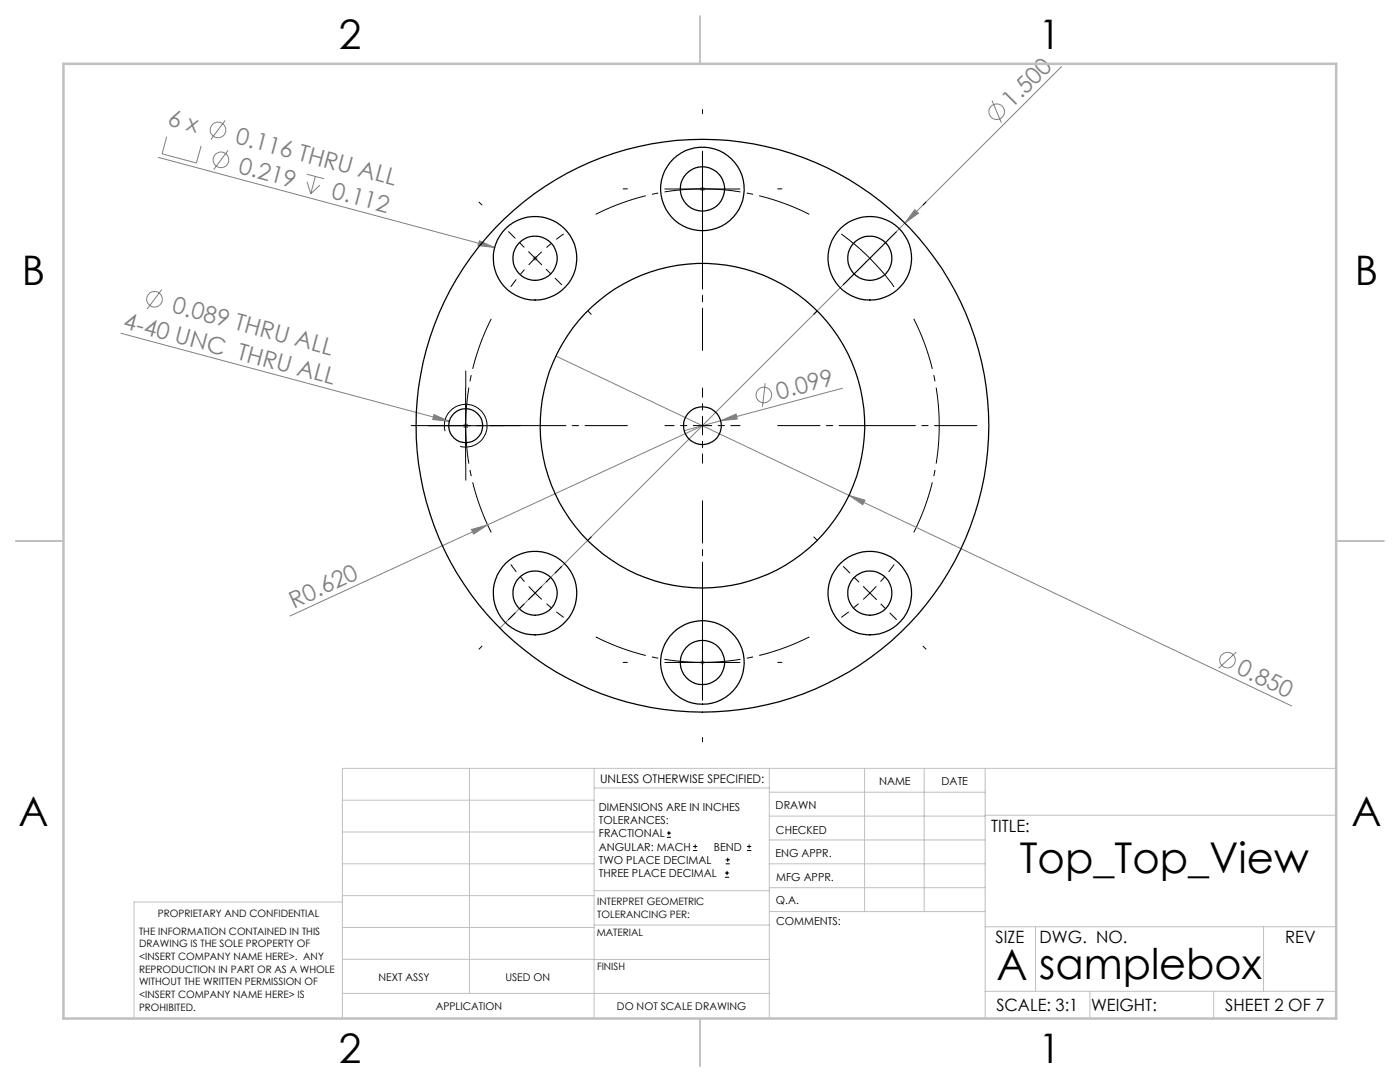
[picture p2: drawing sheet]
<svg xmlns="http://www.w3.org/2000/svg" width="279mm" height="216mm" viewBox="0 0 279 216" stroke-linecap="round" stroke-linejoin="round" font-family="sans-serif">
<g fill="none" stroke="#808080" stroke-width=".2">
<path d="M211.8 13.3l-31.2 31.2M31.6 31.4l67.1 18M33.3 27.3l-1 3.4 6.9 1.8 .9-3.4M44.9 24l-2.8 3.8M45.5 30l-2.8 3.8M61.2 34.7l3.5 1M61.3 36.3l.7 2.4M62.9 35.2l-.9 3.5M63.9 36.9l-1.9 1.8M139.7 37.7h1M139.8 37.4l.7 .7M140.2 37.2v1"/>
<path d="M140.5 37.4l-.7 .7M198 20.1l1.8 4.4M32.3 57.8l-2.9 3.8M95.7 48l3 1.4-3.3-.4zM106.3 51.5h1M106.4 51.2l.7 .7M106.8 51v1M107.1 51.2l-.7 .7M180.6 44.5l-80.8 80.8M182.6 41.8l.7 .7-2.7 2zM24.1 66.5l65.6 17.6M110.9 71l58.5 27.8"/>
<path d="M152.7 76.4l-.5 4.8M168.1 77.5l-24.3 6.5M86.6 82.7l3.1 1.4-3.3-.4zM92.4 84.9h1.1M92.6 84.6l.7 .7M92.9 84.5v.9M93.3 84.6l-.7 .7M140.2 84.9l-42.9 19.8M143.8 84l3.1-1.4 .2 1zM143.8 84l-7.3 1.9M169.4 98.8l3.2 1-.4 .9zM169.4 98.8l88.4 42.1"/>
<path d="M94.1 105.7l3.2-1-2.8 1.9zM97.3 104.7l-39.4 18.2M139.7 132.2h1M139.8 131.8l.7 .7M140.2 131.7v1M140.5 131.8l-.7 .7M246.7 130.1l-3.5 3.3"/>
<circle cx="43.5" cy="25.9" r="1.56"/>
<circle cx="44.1" cy="31.9" r="1.56"/>
<circle cx="198.9" cy="22.3" r="1.56"/>
<circle cx="30.9" cy="59.7" r="1.55"/>
<circle cx="152.4" cy="78.8" r="1.56"/>
<circle cx="245" cy="131.7" r="1.56"/>
</g>
<g fill="none" stroke="#000" stroke-width=".2">
<path d="M132.7 37.7h15M140.2 30.2v15M167.9 46.7l3.7 2.9 2 1.9M173.6 51.5a43.1 43.1 0 0 1 4.8 5.8M173.6 51.5l-5.3 5.3M178.9 46.2l-5.3 5.3M92.9 77.4v15M85.4 84.9h15M88.8 86a4.3 4.3 0 0 1 3.8-5.3 4.3 4.3 0 0 1 4.6 4.7 4.3 4.3 0 0 1-5.4 3.7M132.7 132.2h15M140.2 124.7v15M133.1 167.1h.8"/>
<path d="M133.1 166.2h.8M133.5 165.8v.9M138.3 169.7h.8M138.3 168.9h.8M138.7 168.5v.8M144.7 175h.8M144.7 174.2h.8M144.8 172.4h.9M144.8 171.6h.9M145.1 173.8v.8M145.2 171.1v.9M149.1 169.7h.8"/>
<path d="M149.1 168.9h.8M149.5 168.5v.8"/>
</g>
<path d="M106.8 51.5l-2.5 2.8-2.4 2.9M106.8 51.5l2.7-2.5 3-2.3M106.8 118.3l2.7 2.6 3 2.3M106.8 118.3l-2.5-2.7-2.4-3M173.6 118.3l2.6-2.7 2.3-3M173.6 118.3l-2.7 2.6-3 2.3" fill="none" stroke="#000" stroke-width=".2" stroke-dasharray="15.2 1.3 1.3 1.3" stroke-dashoffset="13.4" stroke-linecap="butt"/>
<path d="M161.5 42.8a47.2 47.2 0 0 0-42.6 0M98 63.6a47.2 47.2 0 0 0 0 42.6M182.4 106.2a47.2 47.2 0 0 0 0-42.6M118.9 127.1a47.2 47.2 0 0 0 42.6 0" fill="none" stroke="#000" stroke-width=".2" stroke-dasharray="15.2 1.3 1.3 1.3" stroke-dashoffset="4.6" stroke-linecap="butt"/>
<g fill="none" stroke="#c0c0c0" stroke-width=".2">
<path d="M68.3 159.7h50.3M93.7 153.3v44.9M118.6 153.3v49.9M118.6 157.2h34.9M153.5 153.3v49.9M153.5 158.1h43.1M172.5 153.3v28.6M184.4 153.3v28.6M196.6 153.3v49.9M266.7 153.3h-198.4v49.9M68.3 178.7h50.3M68.3 172.4h50.3"/>
<path d="M68.3 166h50.3M68.3 180h-41.6v23.2M118.6 177.7h35M153.5 167.6h43.1M153.5 162.8h43.1M153.5 172.4h43.1M153.5 177.1h43.1M196.6 162.7h70.1M68.3 198.2h85.2M68.3 191.4l85.2 .1M68.3 185.1h50.3M118.6 184.6h35"/>
<path d="M153.6 181.9h43M196.6 197.8h70.1M196.6 184.9h70.1M206.7 184.9v12.9M217.5 197.8v5.4M242.2 197.8v5.4M252.2 184.9v12.9"/>
</g>
<path d="M139.7 3.2v9.5M3.1 107.9h9.6M266.7 107.9h9.5M139.7 203.2v9.6" fill="none" stroke="#c0c0c0" stroke-width=".25"/>
<path d="M12.7 12.7h254v190.5h-254z" fill="none" stroke="#c0c0c0" stroke-width=".5"/>
<g fill="none" stroke="#000" stroke-width=".2" stroke-dasharray="15.2 1.3 1.3 1.3">
<path d="M125.2 37.7h-.8M140.2 22.7v-.9M155.2 37.7h.8M96.2 40.9l-.6-.6M140.2 52.7v.8M184.2 40.9l.6-.6M93 77.4v-3.4M117.4 62.1l.6 .6M163 62.1l-.6 .6M85.5 84.9h-3.4M93 92.4v3.4M100.5 84.9h3.3"/>
<path d="M117.4 107.7l.6-.6M140.2 117.2v-.9M163 107.7l-.6-.6M96.2 128.9l-.6 .6M125.2 132.2h-.8M155.2 132.2h.8M184.2 128.9l.6 .6M140.2 147.2v.8"/>
</g>
<path d="M106.8 51.5l-5.3-5.3M106.8 51.5l5.3 5.3M140.2 84.9v-7.5M140.2 84.9h-7.5M140.2 84.9v7.5M140.2 84.9h7.5M106.8 118.3l-5.3 5.3M106.8 118.3l5.3-5.3M173.6 118.3l5.3 5.3M173.6 118.3l-5.3-5.3" fill="none" stroke="#000" stroke-width=".2" stroke-dasharray="15.2 1.3 1.3 1.3" stroke-dashoffset="13.4"/>
<path d="M140.2 69.9v-39.7M125.2 84.9h-39.7M140.2 99.9v39.8M155.2 84.9h39.7" fill="none" stroke="#000" stroke-width=".2" stroke-dasharray="15.2 1.3 1.3 1.3" stroke-dashoffset="6.8"/>
<g fill="#808080">
<path d="M86.6 82.7l3.1 1.4-3.3-.4z"/>
<path d="M95.7 48l3 1.4-3.3-.4z"/>
<path d="M143.8 84l3.1-1.4 .2 1z"/>
<path d="M94.1 105.7l3.2-1-2.8 1.9z"/>
<path d="M182.6 41.8l.7 .7-2.7 2z"/>
<path d="M169.4 98.8l3.2 1-.4 .9z"/>
</g>
<g fill="none" stroke="#000" stroke-width=".25">
<circle cx="140.2" cy="37.7" r="4.4"/>
<circle cx="140.2" cy="37.7" r="8.3"/>
<circle cx="106.8" cy="51.5" r="4.4"/>
<circle cx="106.8" cy="51.5" r="8.3"/>
<circle cx="173.6" cy="51.5" r="4.4"/>
<circle cx="173.6" cy="51.5" r="8.3"/>
<circle cx="93" cy="84.9" r="3.4"/>
<circle cx="140.2" cy="84.9" r="3.8"/>
<circle cx="140.2" cy="84.9" r="57.1"/>
<circle cx="140.2" cy="84.9" r="32.4"/>
<circle cx="106.8" cy="118.4" r="4.4"/>
<circle cx="106.8" cy="118.4" r="8.3"/>
<circle cx="173.6" cy="118.4" r="4.4"/>
<circle cx="173.6" cy="118.4" r="8.3"/>
<circle cx="140.2" cy="132.2" r="4.4"/>
<circle cx="140.2" cy="132.2" r="8.3"/>
</g>
<g font-size="8.5">
<text x="203.5" y="174.2">Top_Top_View</text>
<text x="198.9" y="195.5">A</text>
<text x="207.4" y="195.4">samplebox</text>
</g>
<g font-size="8.1">
<text x="67.6" y="9.7">2</text>
<text x="207.3" y="9.7">1</text>
<text x="4.4" y="57">B</text>
<text x="270.4" y="57">B</text>
<text x="3.7" y="164.9">A</text>
<text x="269.7" y="164.9">A</text>
<text x="67.6" y="212.2">2</text>
<text x="207.3" y="212.2">1</text>
</g>
<g font-size="4.7" fill="#808080">
<text x="202" y="21.7" transform="rotate(-45 202 21.7)">1.500</text>
<text x="33.3" y="24.9" transform="rotate(15 33.3 24.9)">6 x</text>
<text x="46.8" y="28.6" transform="rotate(15 46.8 28.6)">0.116 THRU ALL</text>
<text x="47.4" y="34.5" transform="rotate(15 47.4 34.5)">0.219</text>
<text x="66" y="39.5" transform="rotate(15 66 39.5)">0.112</text>
<text x="24.4" y="65.5" transform="rotate(15 24.4 65.5)">4-40 UNC THRU ALL</text>
<text x="34.1" y="62.3" transform="rotate(15 34.1 62.3)">0.089 THRU ALL</text>
<text x="155.4" y="79.8" transform="rotate(-15 155.4 79.8)">0.099</text>
<text x="58.7" y="121.4" transform="rotate(-25 58.7 121.4)">R0.620</text>
<text x="246.6" y="134.3" transform="rotate(25 246.6 134.3)">0.850</text>
</g>
<g font-size="3.4">
<text x="197.8" y="166">TITLE:</text>
<text x="198.7" y="188.1">SIZE</text>
<text x="207.5" y="188.1">DWG. NO.</text>
<text x="256.5" y="188.2">REV</text>
<text x="198.8" y="201.7">SCALE: 3:1</text>
<text x="217.7" y="201.8">WEIGHT:</text>
<text x="244.5" y="201.7">SHEET 2 OF 7</text>
</g>
<text font-size="2.4" x="119.8" y="156.2">UNLESS OTHERWISE SPECIFIED:</text>
<g font-size="2.2">
<text x="119.5" y="161.8">DIMENSIONS ARE IN INCHES</text>
<text x="154.8" y="161.4">DRAWN</text>
<text x="175.4" y="156.6">NAME</text>
<text x="187.9" y="156.7">DATE</text>
<text x="119.5" y="164.4">TOLERANCES:</text>
<text x="119.5" y="167.1">FRACTIONAL</text>
<text x="154.9" y="166.3">CHECKED</text>
<text x="119.5" y="169.7">ANGULAR: MACH</text>
<text x="119.5" y="172.4">TWO PLACE DECIMAL</text>
<text x="142.5" y="169.7">BEND</text>
<text x="154.8" y="171">ENG APPR.</text>
<text x="119.5" y="175">THREE PLACE DECIMAL</text>
<text x="154.9" y="175.7">MFG APPR.</text>
<text x="154.9" y="180.4">Q.A.</text>
<text x="154.9" y="184.6">COMMENTS:</text>
</g>
<g font-size="2.1">
<text x="75.5" y="195.7">NEXT ASSY</text>
<text x="100.9" y="195.7">USED ON</text>
<text x="86.9" y="201.5">APPLICATION</text>
<text x="123.1" y="201.6">DO NOT SCALE DRAWING</text>
</g>
<g font-size="2">
<text x="31.5" y="182.9">PROPRIETARY AND CONFIDENTIAL</text>
<text x="119.2" y="180.6">INTERPRET GEOMETRIC</text>
<text x="119.2" y="183.1">TOLERANCING PER:</text>
<text x="27.8" y="186.5">THE INFORMATION CONTAINED IN THIS</text>
<text x="27.8" y="189">DRAWING IS THE SOLE PROPERTY OF</text>
<text x="27.8" y="191.6">&lt;INSERT COMPANY NAME HERE&gt;. ANY</text>
<text x="119.1" y="186.7">MATERIAL</text>
<text x="27.8" y="194.1">REPRODUCTION IN PART OR AS A WHOLE</text>
<text x="27.8" y="196.6">WITHOUT THE WRITTEN PERMISSION OF</text>
<text x="119.1" y="193.5">FINISH</text>
<text x="27.8" y="199.1">&lt;INSERT COMPANY NAME HERE&gt; IS</text>
<text x="27.8" y="201.7">PROHIBITED.</text>
</g>
</svg>
